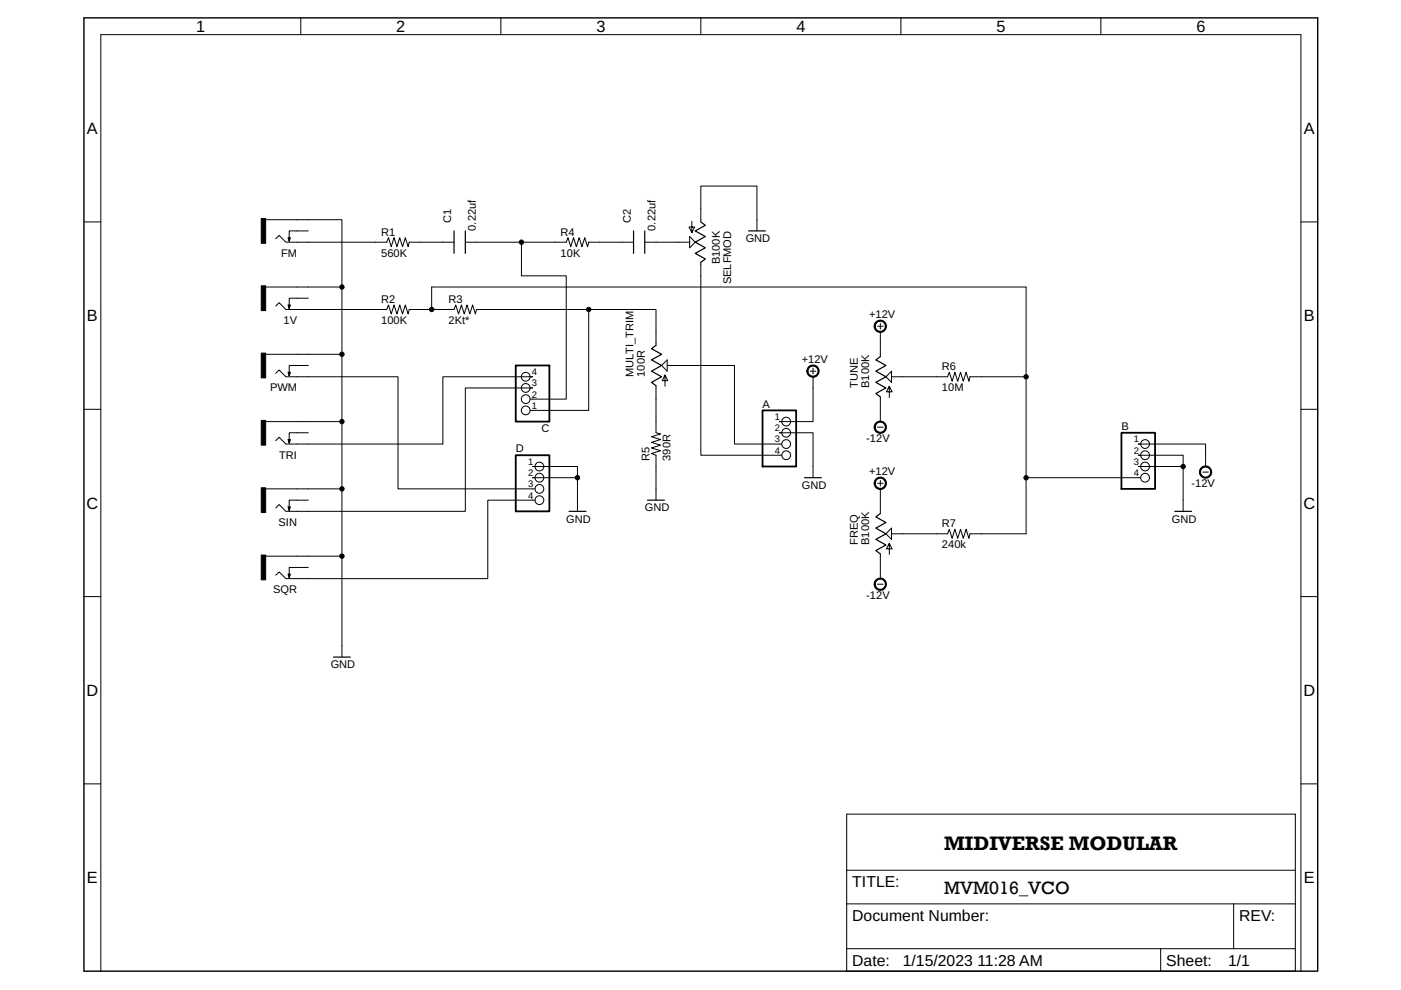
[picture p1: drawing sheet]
<svg xmlns="http://www.w3.org/2000/svg" width="297mm" height="210mm" viewBox="0 0 297 210" stroke-linecap="round" stroke-linejoin="round" font-family="sans-serif">
<path d="M17.8 3.8h261.6v202.1h-261.6z" fill="none" stroke="#000" stroke-width=".3"/>
<g fill="none" stroke="#000" stroke-width=".21">
<path d="M63.8 3.8v3.5M106.2 3.8v3.5M148.6 3.8v3.5M191 3.8v3.5M233.4 3.8v3.5M17.8 47.1h3.6M56.3 46.6h16.2v92.7M58.5 50.6l.7-.7 1.4 1.5h21.4l.4-1 .6 1.9 .5-1.9 .7 1.9 .6-1.9 .5 1.9 .6-1.9 .6 1.9 .3-.9h9.5M65.4 49h-4.1v2.1M98.7 51.4h21.4l.3-1 .6 1.9 .6-1.9 .6 1.9 .6-1.9 .6 1.9 .6-1.9 .6 1.9 .2-.9h9.5M110.6 51.4v7.1h9.5v26.1h-7.7M136.7 51.4h9.5"/>
<path d="M146.2 50.1l1.2 1.3-1.2 1.1zM146.7 46.9v2.4l-.6-1.2h1.2l-.6 1.2M148.6 47.1v-7.6h11.9v9.5M148.6 55.6v40.9h17.2M275.8 47.1h3.6M56.3 60.9h16.2M56.3 75.1h16.2M58.5 64.9l.7-.7 1.4 1.4h21.4l.4-.9 .6 1.9 .5-1.9 .7 1.9 .6-1.9 .5 1.9 .6-1.9 .6 1.9 .3-1h9.5l.3-.9 .6 1.9 .6-1.9 .6 1.9 .6-1.9 .6 1.9 .6-1.9 .6 1.9 .2-1h38.1v7.6M58.5 79.2l.7-.8 1.4 1.5h23.8v23.8h29.1M65.4 63.2h-4.1v2.2M65.4 77.5h-4.1v2.2M91.5 65.6v-4.7h126.1v19"/>
<path d="M112.4 79.9h.5h-19v14.2h-33.3l-1.4-1.4-.7 .7M124.8 65.6v21.4h-12.4M141 79.5l-.6 1.2h1.2l-.6-1.2v2.4M141.5 77.5h14.2v16.6h10.1M141.5 76.3v2.4l-1.2-1.2zM171.8 78.7h1.2M172.4 79.9v9.5h-7.2h.6M172.4 78.1v1.2M186.1 69.2h1.1M186.6 68.6v1.2M186.6 70.4v5.2M187.8 79.9l1.2-1.2v2.4z"/>
<path d="M189 79.9h11.9l.4-1 .6 1.9 .6-1.9 .6 1.9 .5-1.9 .6 1.9 .6-1.9 .6 1.9 .3-.9h11.9v33.3h-11.9l-.3 .9-.6-1.9-.6 1.9-.6-1.9-.5 1.9-.6-1.9-.6 1.9-.6-1.9-.4 1h-11.9M17.8 86.8h3.6M56.3 89.4h16.2M65.4 91.8h-4.1v2.1M112.4 82.3h.5h-14.2v26.1h-38.1l-1.4-1.4-.7 .7M113.5 98.9h-.6h9.5v2.4M139.1 81.8v10l.9 .2-1.9 .6 1.9 .6-1.9 .6 1.9 .6-1.9 .6 1.9 .6-1.9 .6 1 .3v9.5M165.8 91.8h-.6h7.2v9.5M186.1 90.6h1.1M186.6 84.2v5.2M188.6 81.9l-.7 1.2h1.2l-.5-1.2v2.4M241.3 98.9h9.5"/>
<path d="M241.9 96.5h-.6h9.5v11.9M241.9 94.1h-.6h14.3v4.8M275.8 86.8h3.6M56.3 103.7h16.2M56.3 117.9h16.2M65.4 106h-4.1v2.2M113.5 106h-10.1v16.7h-42.8l-1.4-1.4-.7 .7M113.5 101.3h-.6h9.5v7.1M186.1 102.5h1.1M186.6 101.9v1.2M186.6 103.7v5.2M186.6 117.5v5.2"/>
<path d="M188.6 115.2l-.7 1.2h1.2l-.5-1.2v2.4M189 112v2.4l-1.2-1.2zM217.6 101.3h24.3M255 100.1h1.2M17.8 126.5h3.6M65.4 120.3h-4.1v2.1M186.1 123.9h1.1M275.8 126.5h3.6M17.8 166.2h3.6M275.8 166.2h3.6M179.5 191.6h95.1M179.5 184.5h95.1"/>
<path d="M261.6 191.6v9.5M246.1 201.1v4.8M246.1 201.1h15.5M261.6 201.1h13v4.8h-95.1v-4.8h66.6M274.6 201.1v-28.5h-95.1v28.5M275.8 205.9v-198.6h-254.4v198.6"/>
<circle cx="111.5" cy="79.9" r=".93"/>
<circle cx="111.5" cy="84.6" r=".93"/>
<circle cx="111.5" cy="82.3" r=".93"/>
<circle cx="111.5" cy="87" r=".93"/>
<circle cx="114.4" cy="98.9" r=".93"/>
<circle cx="166.7" cy="94.1" r=".93"/>
<circle cx="166.7" cy="91.8" r=".93"/>
<circle cx="166.7" cy="89.4" r=".93"/>
<circle cx="166.7" cy="96.5" r=".93"/>
<circle cx="242.8" cy="96.5" r=".93"/>
<circle cx="242.8" cy="94.1" r=".93"/>
<circle cx="242.8" cy="98.9" r=".93"/>
<circle cx="114.4" cy="101.3" r=".93"/>
<circle cx="114.4" cy="103.7" r=".93"/>
<circle cx="114.4" cy="106" r=".93"/>
<circle cx="242.8" cy="101.3" r=".93"/>
</g>
<g fill="none" stroke="#000" stroke-width=".25">
<path d="M61.1 50.4h.5l-.3 .7zM96.3 49v4.7M98.7 49v4.7M134.3 49v4.7M136.7 49v4.7M148.6 47.1l.9 .7-2.1 1.2 2.1 1.1-2.1 1.3 2.1 1.1-2.1 1.2 2.1 1.2-.9 .7M158.7 49h3.6M61.1 64.7h.5l-.3 .7zM61.1 78.9h.5l-.3 .8zM139.1 73.2l-1 .7 2.2 1.2-2.2 1.2 2.2 1.2-2.2 1.2 2.2 1.2-2.2 1.2 1 .7M186.6 75.6l-.9 .7 2.1 1.2-2.1 1.2 2.1 1.2-2.1 1.2 2.1 1.2-2.1 1.1 .9 .8M61.1 93.2h.5l-.3 .7z"/>
<path d="M61.1 107.5h.5l-.3 .7zM120.6 108.4h3.6M137.3 106h3.6M170.6 101.3h3.6M186.6 108.9l-.9 .7 2.1 1.2-2.1 1.2 2.1 1.2-2.1 1.2 2.1 1.1-2.1 1.2 .9 .8M249.1 108.4h3.5M61.1 121.7h.5l-.3 .7zM70.7 139.3h3.6"/>
</g>
<path d="M55.4 46.3h.9v5.3h-.9zM55.4 60.6h.9v5.2h-.9zM55.4 74.9h.9v5.2h-.9zM55.4 89.1h.9v5.3h-.9zM55.4 103.4h.9v5.3h-.9zM55.4 117.7h.9v5.2h-.9z" fill="#000" stroke="#000" stroke-width=".21"/>
<path d="M109.3 77.5h7.2v11.9h-7.2zM109.3 96.5h7.2v11.9h-7.2zM161.7 87h7.1v11.9h-7.1zM237.8 91.8h7.1v11.9h-7.1z" fill="none" stroke="#000" stroke-width=".38"/>
<g fill="#000" stroke="#000" stroke-width=".21">
<path d="M171.4 77.8a1.3 1.3 0 0 1 2.1 .2 1.3 1.3 0 0 1-.8 1.9 1.3 1.3 0 0 1-1.6-1.2h.2a1.07 1.07 0 0 1 1.5-1 1.07 1.07 0 0 1 .3 1.8 1.07 1.07 0 0 1-1.8-.5v-.3h-.2z" fill-rule="evenodd"/>
<path d="M185.7 68.3a1.3 1.3 0 0 1 2.1 .2 1.3 1.3 0 0 1-.8 1.9 1.3 1.3 0 0 1-1.7-1.2h.3a1.07 1.07 0 0 1 1.5-1 1.07 1.07 0 0 1 .2 1.8 1.07 1.07 0 0 1-1.7-.6v-.2h-.3z" fill-rule="evenodd"/>
<path d="M185.7 89.7a1.3 1.3 0 0 1 2.1 .2 1.3 1.3 0 0 1-.8 1.9 1.3 1.3 0 0 1-1.7-1.2h.3a1.07 1.07 0 0 1 1.5-1 1.07 1.07 0 0 1 .2 1.8 1.07 1.07 0 0 1-1.7-.6v-.2h-.3z" fill-rule="evenodd"/>
<path d="M185.7 101.5a1.3 1.3 0 0 1 2.1 .3 1.3 1.3 0 0 1-.8 1.9 1.3 1.3 0 0 1-1.7-1.2h.3a1.07 1.07 0 0 1 1.5-1 1.07 1.07 0 0 1 .2 1.8 1.07 1.07 0 0 1-1.7-.6v-.2h-.3z" fill-rule="evenodd"/>
<path d="M254.7 99.2a1.3 1.3 0 0 1 2 .2 1.3 1.3 0 0 1-.8 1.9 1.3 1.3 0 0 1-1.6-1.2h.2a1.07 1.07 0 0 1 1.5-1 1.07 1.07 0 0 1 .3 1.8 1.07 1.07 0 0 1-1.7-.5l-.1-.3h-.2z" fill-rule="evenodd"/>
<path d="M185.7 122.9a1.3 1.3 0 0 1 2.1 .3 1.3 1.3 0 0 1-.8 1.9 1.3 1.3 0 0 1-1.7-1.2h.3a1.07 1.07 0 0 1 1.5-1 1.07 1.07 0 0 1 .2 1.8 1.07 1.07 0 0 1-1.7-.6v-.2h-.3z" fill-rule="evenodd"/>
<circle cx="110.6" cy="51.4" r=".47"/>
<circle cx="72.5" cy="60.9" r=".47"/>
<circle cx="72.5" cy="75.1" r=".47"/>
<circle cx="91.5" cy="65.6" r=".47"/>
<circle cx="124.8" cy="65.6" r=".47"/>
<circle cx="217.6" cy="79.9" r=".47"/>
<circle cx="72.5" cy="89.4" r=".47"/>
<circle cx="250.8" cy="98.9" r=".47"/>
<circle cx="72.5" cy="117.9" r=".47"/>
<circle cx="72.5" cy="103.7" r=".47"/>
<circle cx="122.4" cy="101.3" r=".47"/>
<circle cx="217.6" cy="101.3" r=".47"/>
</g>
<text font-size="4.2" x="200.2" y="180.3">MIDIVERSE MODULAR</text>
<text font-size="3.9" x="200.2" y="189.6">MVM016_VCO</text>
<g font-size="3.5">
<text x="41.6" y="6.8">1</text>
<text x="84" y="6.8">2</text>
<text x="126.4" y="6.8">3</text>
<text x="168.8" y="6.8">4</text>
<text x="211.3" y="6.8">5</text>
<text x="253.7" y="6.8">6</text>
<text x="18.4" y="28.4">A</text>
<text x="276.5" y="28.4">A</text>
<text x="18.4" y="68.1">B</text>
<text x="276.5" y="68.1">B</text>
<text x="18.3" y="107.8">C</text>
<text x="276.4" y="107.8">C</text>
<text x="18.3" y="147.5">D</text>
<text x="276.4" y="147.5">D</text>
<text x="18.4" y="187.3">E</text>
<text x="276.5" y="187.3">E</text>
</g>
<g font-size="3.3">
<text x="180.7" y="188.1">TITLE:</text>
<text x="180.7" y="195.2">Document Number:</text>
<text x="262.7" y="195.2">REV:</text>
<text x="180.7" y="204.7">Date:</text>
<text x="191.4" y="204.7">1/15/2023 11:28 AM</text>
<text x="247.3" y="204.7">Sheet:</text>
<text x="260.4" y="204.7">1/1</text>
</g>
<g font-size="2.3">
<text x="95.7" y="47.4" transform="rotate(-90 95.7 47.4)">C1</text>
<text x="133.7" y="47.4" transform="rotate(-90 133.7 47.4)">C2</text>
<text x="80.8" y="49.9">R1</text>
<text x="100.9" y="48.9" transform="rotate(-90 100.9 48.9)">0.22uf</text>
<text x="118.9" y="49.9">R4</text>
<text x="139" y="48.9" transform="rotate(-90 139 48.9)">0.22uf</text>
<text x="158.1" y="51.3">GND</text>
<text x="59.6" y="54.4">FM</text>
<text x="80.8" y="54.4">560K</text>
<text x="118.9" y="54.4">10K</text>
<text x="152.6" y="56" transform="rotate(-90 152.6 56)">B100K</text>
<text x="80.8" y="64.2">R2</text>
<text x="95.1" y="64.2">R3</text>
<text x="155" y="60.3" transform="rotate(-90 155 60.3)">SELFMOD</text>
<text x="60.1" y="68.7">1V</text>
<text x="80.8" y="68.7">100K</text>
<text x="95.1" y="68.7">2Kt*</text>
<text x="184.3" y="67.4">+12V</text>
<text x="170" y="76.9">+12V</text>
<text x="57.2" y="83">PWM</text>
<text x="134.3" y="79.9" transform="rotate(-90 134.3 79.9)">MULTI_TRIM</text>
<text x="136.7" y="79.9" transform="rotate(-90 136.7 79.9)">100R</text>
<text x="181.9" y="82.3" transform="rotate(-90 181.9 82.3)">TUNE</text>
<text x="184.3" y="82.3" transform="rotate(-90 184.3 82.3)">B100K</text>
<text x="199.7" y="78.5">R6</text>
<text x="199.7" y="83">10M</text>
<text x="161.7" y="86.4">A</text>
<text x="109.4" y="95.9">D</text>
<text x="114.8" y="91.7">C</text>
<text x="183.7" y="93.8">-12V</text>
<text x="237.8" y="91.2">B</text>
<text x="59.2" y="97.2">TRI</text>
<text x="137.7" y="97.7" transform="rotate(-90 137.7 97.7)">R5</text>
<text x="142.2" y="97.7" transform="rotate(-90 142.2 97.7)">390R</text>
<text x="184.3" y="100.7">+12V</text>
<text x="170" y="103.7">GND</text>
<text x="252.6" y="103.3">-12V</text>
<text x="59.1" y="111.5">SIN</text>
<text x="120.1" y="110.8">GND</text>
<text x="136.7" y="108.4">GND</text>
<text x="199.7" y="111.8">R7</text>
<text x="248.5" y="110.8">GND</text>
<text x="181.9" y="115.5" transform="rotate(-90 181.9 115.5)">FREQ</text>
<text x="184.3" y="115.5" transform="rotate(-90 184.3 115.5)">B100K</text>
<text x="199.7" y="116.3">240k</text>
<text x="57.9" y="125.8">SQR</text>
<text x="183.7" y="127.1">-12V</text>
<text x="70.1" y="141.7">GND</text>
</g>
<g font-size="2">
<text x="112.7" y="81.9">3</text>
<text x="112.7" y="79.5">4</text>
<text x="112.7" y="86.7">1</text>
<text x="112.7" y="84.3">2</text>
<text x="164.3" y="89.1">1</text>
<text x="164.3" y="91.4">2</text>
<text x="164.3" y="93.8">3</text>
<text x="240.4" y="93.8">1</text>
<text x="112" y="98.6">1</text>
<text x="112" y="100.9">2</text>
<text x="164.3" y="96.2">4</text>
<text x="240.4" y="96.2">2</text>
<text x="240.4" y="98.6">3</text>
<text x="240.4" y="100.9">4</text>
<text x="112" y="103.3">3</text>
<text x="112" y="105.7">4</text>
</g>
</svg>
